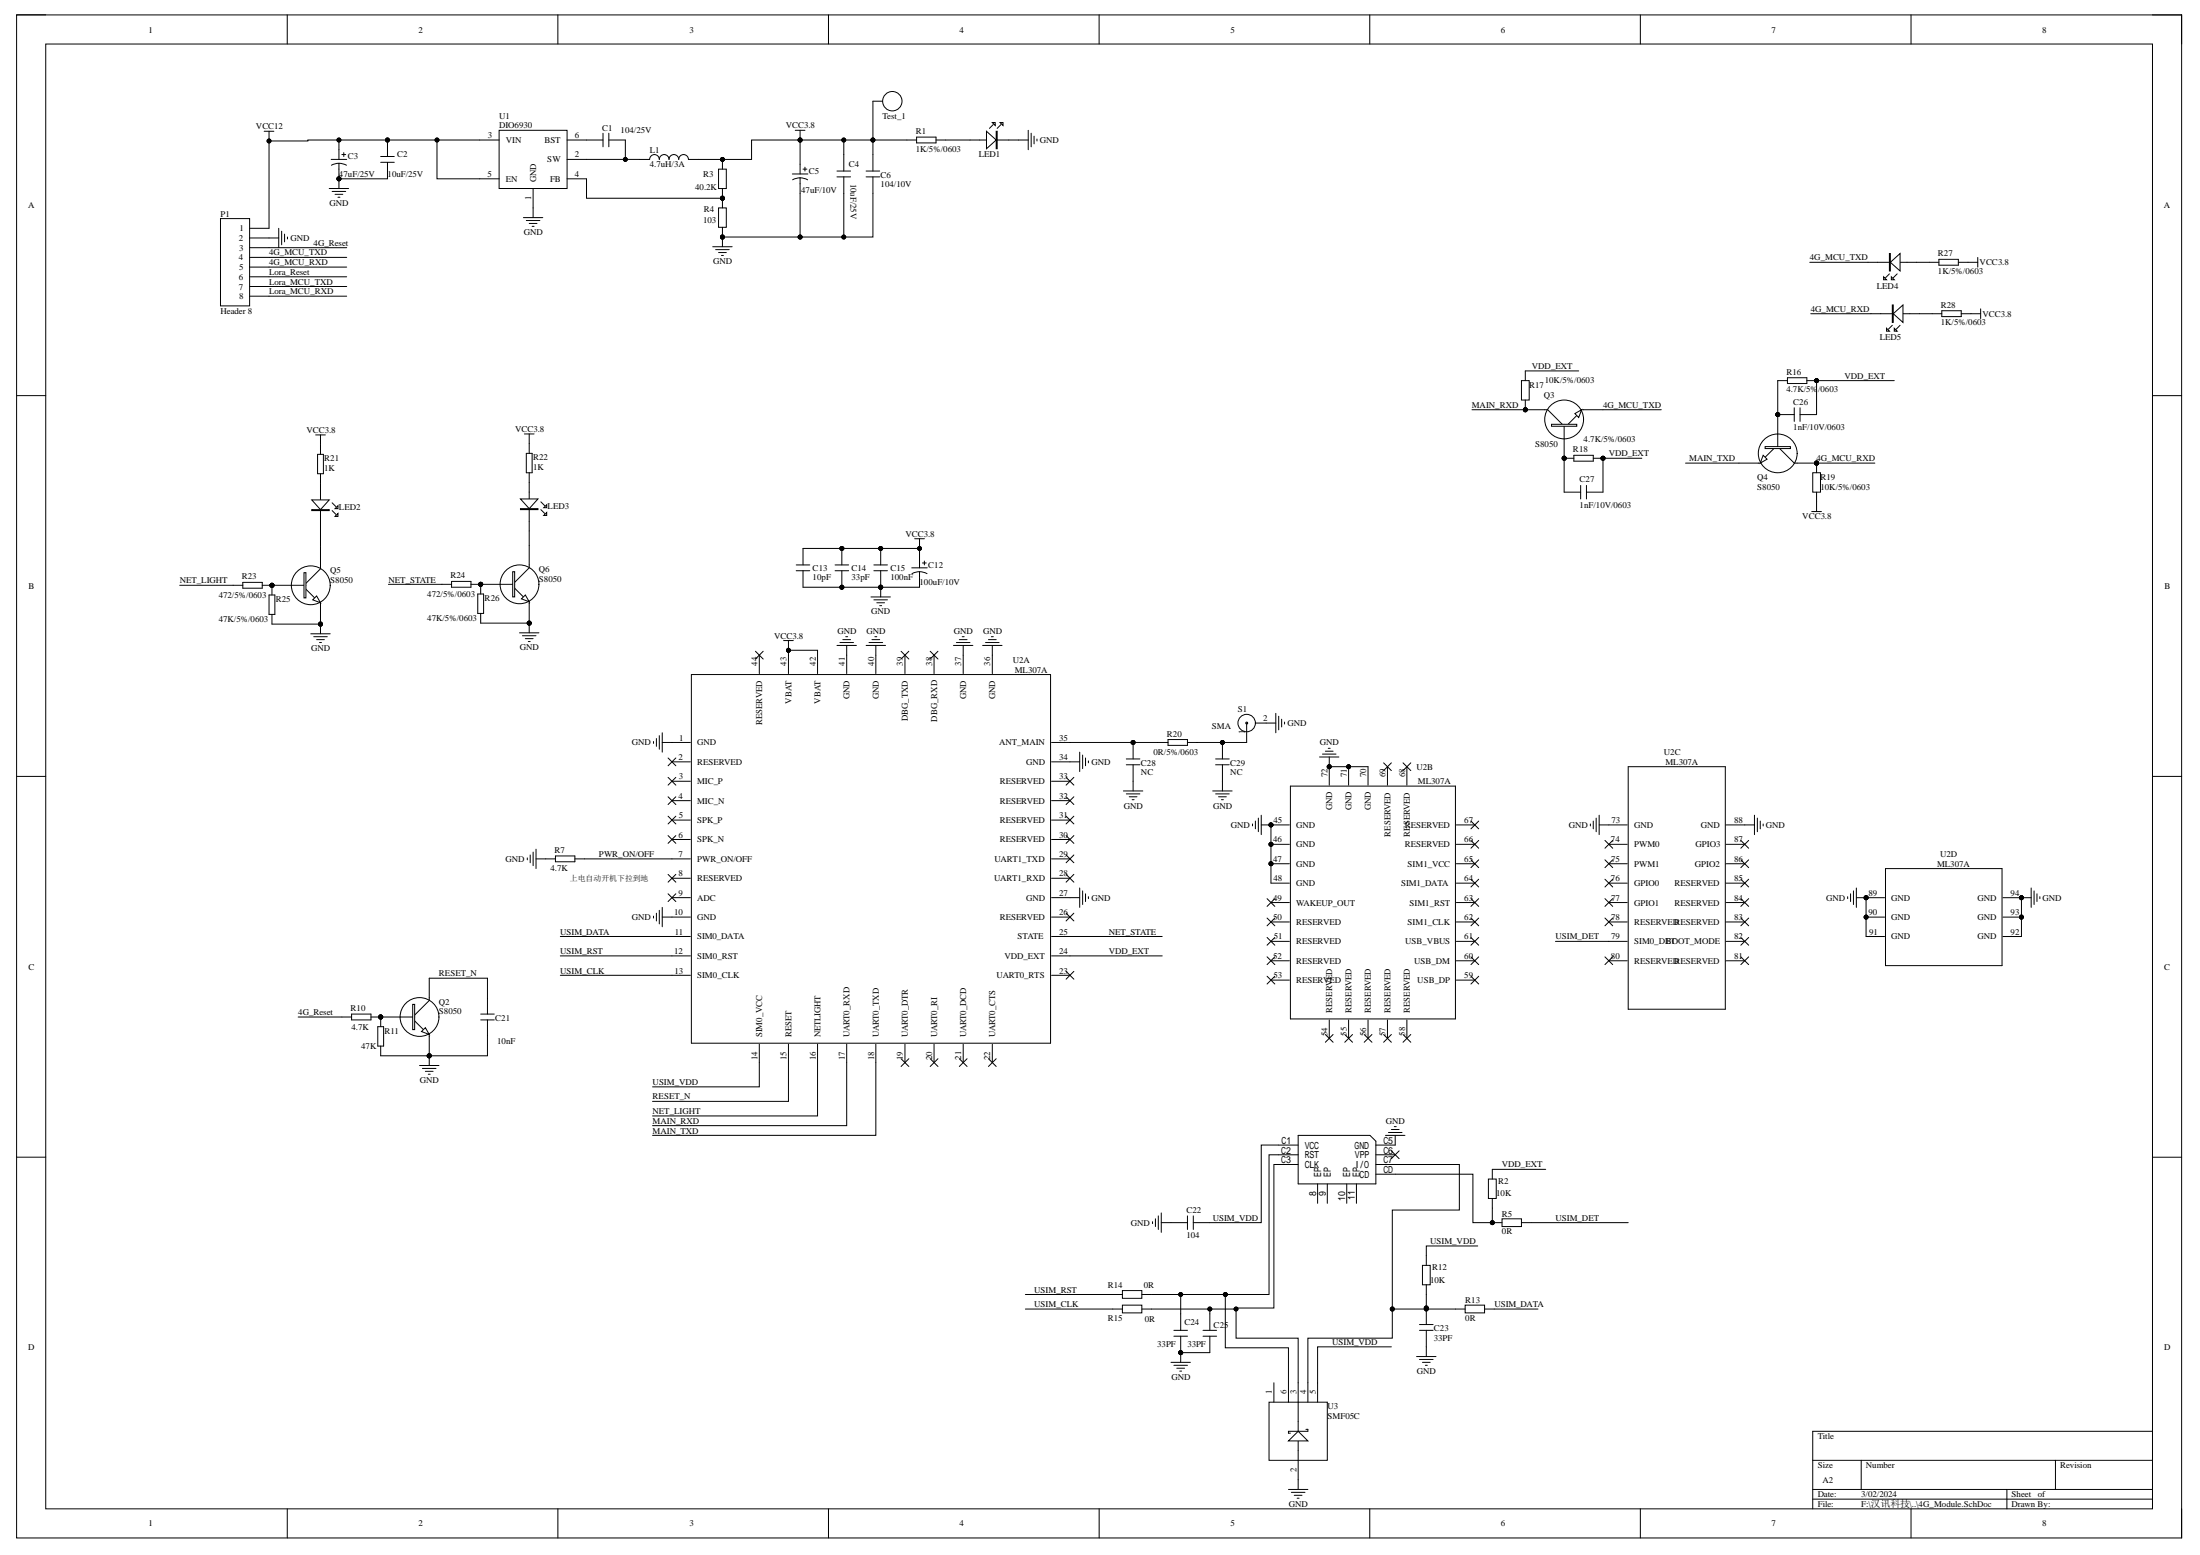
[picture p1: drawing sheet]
# Altium schematic sheet 4G_Module.SchDoc
size A2

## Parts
C1  104/25V  [0603R]
C2  10uF/25V  [0603R]
C3  47uF/25V  [0805R]
C4  10uF/25V  [0603R]
C5  47uF/10V  [0805R]
C6  104/10V  [0603R]
C12  100uF/10V  [C1210]
C13  10pF  [0603R]
C14  33pF  [0603R]
C15  100nF  [0603R]
C21  10nF  [0603R]
C22  104  [0603R]
C23  33PF  [0603R]
C24  33PF  [0603R]
C25  33PF  [0603R]
C26  1nF/10V/0603  [0603R]
C27  1nF/10V/0603  [0603R]
C28  NC  [0603R]
C29  NC  [0603R]
CARD1  SMN-303  [Nano-SIM]  (value not drawn)
L1  4.7uH/3A  [CD54]
LED1  LED  [0603LED]  (value not drawn)
LED2  LED  [0603LED]  (value not drawn)
LED3  LED  [0603LED]  (value not drawn)
LED4  LED  [0603LED]  (value not drawn)
LED5  LED  [0603LED]  (value not drawn)
P1  Header 8  [HDR1X8]
Q2  S8050  [SOT-23]
Q3  S8050  [SOT-23]
Q4  S8050  [SOT-23]
Q5  S8050  [SOT-23]
Q6  S8050  [SOT-23]
R1  1K/5%/0603  [0603R]
R2  10K  [0603R]
R3  40.2K  [0603R]
R4  103  [0603R]
R5  0R  [0603R]
R7  4.7K  [0603R]
R10  4.7K  [0603R]
R11  47K  [0603R]
R12  10K  [0603R]
R13  0R  [0603R]
R14  0R  [0603R]
R15  0R  [0603R]
R16  4.7K/5%/0603  [0603R]
R17  10K/5%/0603  [0603R]
R18  4.7K/5%/0603  [0603R]
R19  10K/5%/0603  [0603R]
R20  0R/5%/0603  [0603R]
R21  1K  [0603R]
R22  1K  [0603R]
R23  472/5%/0603  [0603R]
R24  472/5%/0603  [0603R]
R25  47K/5%/0603  [0603R]
R26  47K/5%/0603  [0603R]
R27  1K/5%/0603  [0603R]
R28  1K/5%/0603  [0603R]
S1  SMA  [RF1-00283天线座]
Test_1  MARK  [MARK]  (value not drawn)
U1  DIO6930  [SOT-23-6DBV]
U2  ML307A  [ML307A]  (parts A,B,C,D of 4)
U3  SMF05C  [SC70-6L]

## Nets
GND: C2.1 C3.2 C4.1 C5.2 C6.1 C12.2 C13.2 C14.2 C15.2 C21.1 C22.1 C23.1 C24.2 C25.2 C28.1 C29.1 CARD1.C5(GND) LED1.2 P1.2 Q2.2(E) Q5.2(E) Q6.2(E) R4.2 R7.2 R11.2 R25.2 R26.2 S1.2 U1.1(GND) U2.1(GND) U2.10(GND) U2.27(GND) U2.34(GND) U2.36(GND) U2.37(GND) U2.40(GND) U2.41(GND) U2.45(GND) U2.46(GND) U2.47(GND) U2.48(GND) U2.70(GND) U2.71(GND) U2.72(GND) U2.73(GND) U2.88(GND) U2.89(GND) U2.90(GND) U2.91(GND) U2.92(GND) U2.93(GND) U2.94(GND) U3.2
VCC3.8: C4.2 C5.1 C6.2 C12.1 C13.1 C14.1 C15.1 L1.2 R1.1 R3.1 R19.2 R21.2 R22.2 R27.1 R28.1 Test_1.1 U2.42(VBAT) U2.43(VBAT)
VCC12: C2.2 C3.1 P1.1 U1.3(VIN) U1.5(EN)
4G_MCU_RXD: LED5.2 P1.5 Q4.3(C) R19.1
4G_MCU_TXD: LED4.2 P1.4 Q3.2(E)
4G_Reset: P1.3 R10.1
Lora_MCU_RXD: P1.8
Lora_MCU_TXD: P1.7
Lora_Reset: P1.6
MAIN_RXD: Q3.3(C) R17.2 U2.17(UART0_RXD)
MAIN_TXD: Q4.2(E) U2.18(UART0_TXD)
NET_LIGHT: R23.1 U2.16(NETLIGHT)
NET_STATE: R24.1 U2.25(STATE)
PWR_ON/OFF: R7.1 U2.7(PWR_ON/OFF)
RESET_N: C21.2 Q2.3(C) U2.15(RESET)
USIM_CLK: R15.2 U2.13(SIM0_CLK)
USIM_DATA: R13.1 U2.11(SIM0_DATA)
USIM_DET: R5.1 U2.79(SIM0_DET)
USIM_RST: R14.2 U2.12(SIM0_RST)
USIM_VDD: C22.2 CARD1.C1(VCC) R12.1 U2.14(SIM0_VCC) U3.5
VDD_EXT: C26.2 C27.2 R2.1 R16.2 R17.1 R18.2 U2.24(VDD_EXT)
NetC1_1: C1.1 L1.1 U1.2(SW)
NetC1_2: C1.2 U1.6(BST)
NetC23_2: C23.2 CARD1.C7(I/O) R12.2 R13.2 U3.4
NetC24_1: C24.1 CARD1.C2(RST) R14.1 U3.6
NetC25_1: C25.1 CARD1.C3(CLK) R15.1 U3.3
NetC26_1: C26.1 Q4.1(B) R16.1
NetC27_1: C27.1 Q3.1(B) R18.1
NetC28_2: C28.2 R20.1 U2.35(ANT_MAIN)
NetC29_2: C29.2 R20.2 S1.1
NetCARD1_CD: CARD1.CD R2.2 R5.2
NetLED1_1: LED1.1 R1.2
NetLED2_1: LED2.1 R21.1
NetLED2_2: LED2.2 Q5.3(C)
NetLED3_1: LED3.1 R22.1
NetLED3_2: LED3.2 Q6.3(C)
NetLED4_1: LED4.1 R27.2
NetLED5_1: LED5.1 R28.2
NetQ2_1: Q2.1(B) R10.2 R11.1
NetQ5_1: Q5.1(B) R23.2 R25.1
NetQ6_1: Q6.1(B) R24.2 R26.1
NetR3_2: R3.2 R4.1 U1.4(FB)

Not connected (* = marked no-connect by the designer): CARD1 8(EP) 9(EP) 10(EP) 11(EP) C6(VPP)*; U2 2(RESERVED)* 3(MIC_P)* 4(MIC_N)* 5(SPK_P)* 6(SPK_N)* 8(RESERVED)* 9(ADC)* 19(UART0_DTR)* 20(UART0_RI)* 21(UART0_DCD)* 22(UART0_CTS)* 23(UART0_RTS)* 26(RESERVED)* 28(UART1_RXD)* 29(UART1_TXD)* 30(RESERVED)* 31(RESERVED)* 32(RESERVED)* 33(RESERVED)* 38(DBG_RXD)* 39(DBG_TXD)* 44(RESERVED)* 49(WAKEUP_OUT)* 50(RESERVED)* 51(RESERVED)* 52(RESERVED)* 53(RESERVED)* 54(RESERVED)* 55(RESERVED)* 56(RESERVED)* 57(RESERVED)* 58(RESERVED)* 59(USB_DP)* 60(USB_DM)* 61(USB_VBUS)* 62(SIM1_CLK)* 63(SIM1_RST)* 64(SIM1_DATA)* 65(SIM1_VCC)* 66(RESERVED)* 67(RESERVED)* 68(RESERVED)* 69(RESERVED)* 74(PWM0)* 75(PWM1)* 76(GPIO0)* 77(GPIO1)* 78(RESERVED)* 80(RESERVED)* 81(RESERVED)* 82(BOOT_MODE)* 83(RESERVED)* 84(RESERVED)* 85(RESERVED)* 86(GPIO2)* 87(GPIO3)*; U3 1

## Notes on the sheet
- (near R7) 上电自动开机下拉到地
